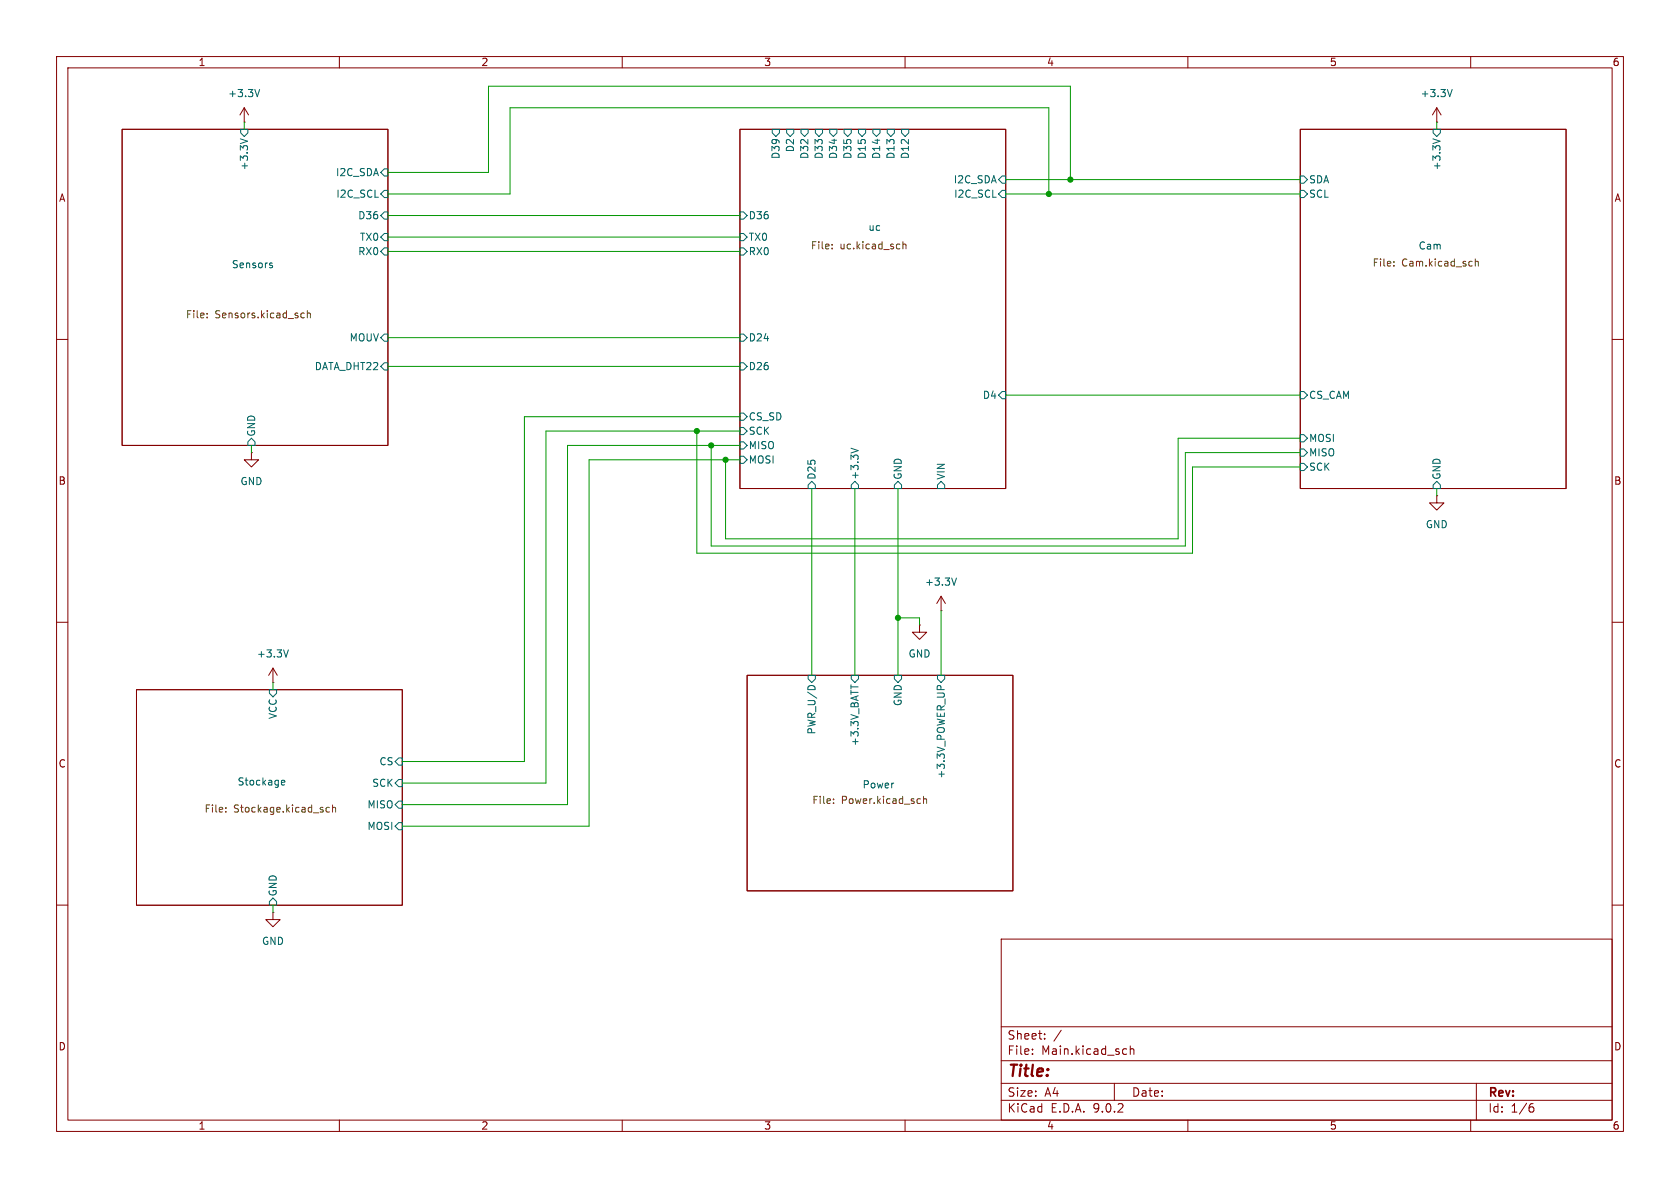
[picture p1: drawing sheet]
<svg xmlns="http://www.w3.org/2000/svg" width="297mm" height="210mm" viewBox="0 0 297 210" stroke-linecap="round" stroke-linejoin="round" font-family="sans-serif">
<g fill="none" stroke="#840000" stroke-width=".18">
<path d="M10 10h277v190h-277zM12 12h273v186h-273zM43.2 19.1l-.8 1.2M43.2 19.1l.7 1.2M43.2 19.1v2.5M60 10v2M110 10v2M160 10v2M210 10v2M254 19.1l-.8 1.2M254 19.1l.8 1.2M254 19.1v2.5"/>
<path d="M260 10v2M21.6 22.9h47v55.8h-47zM43.2 21.6h.1M130.8 22.9h47v63.5h-47zM229.9 22.9h47v63.5h-47zM254 21.6h.1M10 60h2M285 60h2M44.4 80v1.3h1.3l-1.3 1.3-1.2-1.3h1.2M44.4 80h.1M254 87.6v1.3h1.3l-1.3 1.3-1.3-1.3h1.3M254 87.6h.1"/>
<path d="M10 110h2M48.3 118.1l-.8 1.3M48.3 118.1l.7 1.3M48.3 118.1v2.6M132.1 119.4h47v38.1h-47zM162.6 110.5v1.3h1.2l-1.2 1.2-1.3-1.2h1.3M162.6 110.5h.1M166.4 108h.1M166.4 105.4l-.8 1.3M166.4 105.4l.7 1.3M166.4 105.4v2.6M285 110h2"/>
<path d="M24.1 121.9h47v38.1h-47zM48.3 120.7h.1M10 160h2M48.3 161.3v1.3h1.2l-1.2 1.2-1.3-1.2h1.3M48.3 161.3h.1M177 166h108v32h-108zM285 160h2M60 198v2M110 198v2M160 198v2M177 194.5h108M177 191.5h108"/>
<path d="M177 187.5h108M177 181.5h108M182.5 186.3v.1M182.5 185.5v.1M184.7 183.6v.1M184.7 182.8v.1M187.6 182.1l-1.3 2M197 191.5v3M199 185.4l.2 .1M199.2 186.3l-.2 .1M199.8 184.9v1.5M199.8 185.5l.2-.1 .4 .1 .1 .9"/>
<path d="M210 198v2M260 198v2M261 191.5v6.5M270.6 195.7h.4l.2 .3-.1 .5-.5 .1M271 195.1l-.4 .1"/>
</g>
<g fill="none" stroke="#006464" stroke-width=".18">
<path d="M45.9 15.8l-.4 1.3M256.7 15.8l-.4 1.3M42.5 24.5l1.3 .5M42.5 22.9h1.3v.6l-.6 .6-.7-.6zM67.3 30.5l.6-.7h.7v1.3h-.7zM67.3 38.1l.6-.6h.7v1.2h-.7zM67.9 33.7h.7v1.2h-.7l-.6-.6zM130.8 37.5h.6l.7 .6-.7 .6h-.6zM136.5 22.9h1.3v.6l-.6 .6-.7-.6zM139.1 22.9h1.2v.6l-.6 .6-.6-.6zM141.6 22.9h1.3v.6l-.7 .6-.6-.6zM144.1 22.9h1.3v.6l-.6 .6-.7-.6z"/>
<path d="M146.7 22.9h1.3v.6l-.7 .6-.6-.6zM149.2 22.9h1.3v.6l-.6 .6-.7-.6zM151.8 22.9h1.2v.6l-.6 .6-.6-.6zM154.3 22.9h1.3v.6l-.7 .6-.6-.6zM156.8 22.9h1.3v.6l-.6 .6-.7-.6zM159.4 22.9h1.3v.6l-.7 .6-.6-.6zM177.2 31.1h.6v1.3h-.6l-.7-.6zM177.2 33.7h.6v1.2h-.6l-.7-.6zM229.9 33.7h.6l.6 .6-.6 .6h-.6zM229.9 31.1h.6l.6 .7-.6 .6h-.6zM253.3 24.5l1.3 .5M253.4 22.9h1.2v.6l-.6 .6-.6-.6z"/>
<path d="M47.8 46.9l.3 .1 .1 .2-.2 .1h-.2M47.8 46.5h.3M67.3 41.9l.6-.6h.7v1.2h-.7zM67.3 44.5l.6-.7h.7v1.3h-.7zM67.3 59.7l.6-.6h.7v1.2h-.7zM130.8 59.1h.6l.7 .6-.7 .6h-.6zM130.8 43.8h.6l.7 .7-.7 .6h-.6zM130.8 41.3h.6l.7 .6-.7 .6h-.6zM44.4 77.5l.7 .6v.6h-1.3v-.6zM67.3 64.8l.6-.7h.7v1.3h-.7zM130.8 64.1h.6l.7 .7-.7 .6h-.6zM130.8 75.6h.6l.7 .6-.7 .6h-.6z"/>
<path d="M130.8 78.1h.6l.7 .6-.7 .7h-.6zM130.8 73h.6l.7 .7-.7 .6h-.6zM150.4 79.2l1.3 .5M177.2 69.2h.6v1.3h-.6l-.7-.6zM229.9 79.4h.6l.6 .6-.6 .6h-.6zM229.9 69.2h.6l.6 .7-.6 .6h-.6zM229.9 76.8h.6l.6 .7-.6 .6h-.6zM130.8 80.6h.6l.7 .7-.7 .6h-.6zM142.9 85.7l.6-.6 .6 .6v.7h-1.2zM151.1 85.1l.7 .6v.7h-1.3v-.7zM158.7 85.1l.7 .6v.7h-1.3v-.7zM166.4 85.1l.6 .6v.7h-1.3v-.7z"/>
<path d="M229.9 81.9h.6l.6 .7-.6 .6h-.6zM253.4 85.7l.6-.6 .6 .6v.7h-1.2zM51 114.9l-.4 1.2M142.9 119.4h1.2v.6l-.6 .7-.6-.7zM150.5 119.4h1.3v.6l-.7 .7-.6-.7zM158.1 119.4h1.3v.6l-.7 .7-.6-.7zM165.7 119.4h1.3v.6l-.6 .7-.7-.7zM169.1 102.2l-.4 1.2M47.6 121.9h1.3v.7l-.6 .6-.7-.6zM49.8 138.7h.5M49.8 138l.4-.1 .2 .3-.6 .2M70.5 134h.6v1.3h-.6l-.7-.7z"/>
<path d="M70.5 137.8h.6v1.3h-.6l-.7-.7zM143 121.3l.4-.1 .5 .1M150.4 121.1v.7M165.7 121.4l.2-.2h.3l.1 .2M48.3 158.8l.6 .6v.6h-1.3v-.6zM70.5 141.6h.6v1.3h-.6l-.7-.7zM70.5 145.4h.6v1.3h-.6l-.7-.6z"/>
</g>
<g fill="none" stroke="#725600" stroke-width=".18">
<path d="M36.6 56.1v.1M36.6 55.4v.1M53.3 56.1h.5M53.3 55.4h.5M54.3 55.5l.2-.2 .3 .1 .1 .8M54.3 54.9v1.3M147.1 43.9v.1M147.1 43.2v.1M159.6 42.7v1.3M159.6 43.3l.2-.2 .3 .1 .1 .8M246.4 46.9v.1M246.4 46.3v.1"/>
<path d="M260.8 45.8v1.2M260.8 46.3l.2-.1 .3 .1 .1 .7M39.9 143.4v.2M39.9 142.8v.1M58.2 142.8l-.3-.1-.3 .3 .2 .5h.4M58.8 142.8l.2-.1 .3 .1v.8M58.8 142.3v1.3M147.4 141.9v.1M147.4 141.3v.1M162.6 141.2l.1 .1M162.7 142h-.1M163.3 140.8v1.2"/>
<path d="M163.3 141.3l.1-.1 .3 .1 .1 .7"/>
</g>
<g fill="none" stroke="#009600" stroke-width=".18">
<path d="M43.2 21.6v1.3M68.6 34.3h21.6v-15.2h95.2v15.2M68.6 30.5h17.8v-15.3h102.8v16.6M68.6 38.1h62.2M177.8 34.3h52.1M177.8 31.8h52.1M254 21.6v1.3M68.6 59.7h62.2M68.6 41.9h62.2M68.6 44.5h62.2M44.4 78.7v1.3M68.6 64.8h62.2"/>
<path d="M123.2 76.2v21.6h87.6v-15.2h19.1M125.7 78.7v17.8h83.8v-16.5h20.4M130.8 76.2h-34.3v62.2h-25.4M130.8 73.7h-38.1v60.9h-21.6M130.8 78.7h-30.5v63.5h-29.2M177.8 69.9h52.1M229.9 77.5h-21.6v17.8h-80v-14M130.8 81.3h-26.7v64.8h-33M143.5 86.4v33M151.1 86.4v33M158.7 86.4v33M254 86.4v1.2"/>
<path d="M158.7 109.2h3.9v1.3M166.4 108v11.4M48.3 120.7v1.2M48.3 160v1.3"/>
</g>
<g fill="#009600" stroke="#009600" stroke-width=".18">
<circle cx="123.2" cy="76.2" r=".46"/>
<circle cx="185.4" cy="34.3" r=".46"/>
<circle cx="189.2" cy="31.8" r=".46"/>
<circle cx="125.7" cy="78.7" r=".46"/>
<circle cx="158.7" cy="109.2" r=".46"/>
<circle cx="128.3" cy="81.3" r=".46"/>
</g>
<text font-size="2.8" fill="#840000" x="178" y="190.9">Title:</text>
<g font-size="2.1" fill="#840000">
<text x="178" y="184">Sheet:</text>
<text x="178" y="186.7">File:</text>
<text x="184.1" y="186.7">Main.kicad_sch</text>
<text x="178" y="196.9">KiCad</text>
<text x="178" y="194.1">Size:</text>
<text x="184.7" y="194.1">A4</text>
<text x="185.7" y="196.9">E.D.A.</text>
<text x="193.3" y="196.9">9.0.2</text>
<text x="200" y="194.1">Date:</text>
<text x="263" y="194.3">Rev:</text>
<text x="263" y="196.9">Id:</text>
<text x="267.1" y="196.9">1/6</text>
</g>
<g font-size="1.8" fill="#840000">
<text x="35" y="11.9">1</text>
<text x="85" y="11.9">2</text>
<text x="135" y="11.9">3</text>
<text x="185" y="11.9">4</text>
<text x="235" y="11.9">5</text>
<text x="285" y="11.9">6</text>
<text x="10.3" y="35.9">A</text>
<text x="285.3" y="35.9">A</text>
<text x="10.3" y="85.9">B</text>
<text x="285.3" y="85.9">B</text>
<text x="10.3" y="135.9">C</text>
<text x="285.3" y="135.9">C</text>
<text x="10.3" y="185.9">D</text>
<text x="285.3" y="185.9">D</text>
<text x="35" y="199.9">1</text>
<text x="85" y="199.9">2</text>
<text x="135" y="199.9">3</text>
<text x="185" y="199.9">4</text>
<text x="235" y="199.9">5</text>
<text x="285" y="199.9">6</text>
</g>
<g font-size="1.8" fill="#006464">
<text x="40.2" y="17.4">+3.3V</text>
<text x="251.1" y="17.4">+3.3V</text>
<text x="138" y="28.2" transform="rotate(-90 138 28.2)">D39</text>
<text x="140.6" y="27" transform="rotate(-90 140.6 27)">D2</text>
<text x="143.1" y="28.2" transform="rotate(-90 143.1 28.2)">D32</text>
<text x="145.6" y="28.2" transform="rotate(-90 145.6 28.2)">D33</text>
<text x="148.2" y="28.2" transform="rotate(-90 148.2 28.2)">D34</text>
<text x="150.7" y="28.2" transform="rotate(-90 150.7 28.2)">D35</text>
<text x="153.3" y="28.2" transform="rotate(-90 153.3 28.2)">D15</text>
<text x="155.8" y="28.2" transform="rotate(-90 155.8 28.2)">D14</text>
<text x="158.3" y="28.2" transform="rotate(-90 158.3 28.2)">D13</text>
<text x="160.9" y="28.2" transform="rotate(-90 160.9 28.2)">D12</text>
<text x="44" y="30.2" transform="rotate(-90 44 30.2)">+3.3V</text>
<text x="59.3" y="31.3">I2C_SDA</text>
<text x="59.4" y="35.2">I2C_SCL</text>
<text x="168.5" y="32.6">I2C_SDA</text>
<text x="168.6" y="35.2">I2C_SCL</text>
<text x="231.3" y="35.2">SCL</text>
<text x="231.3" y="32.6">SDA</text>
<text x="254.9" y="30.2" transform="rotate(-90 254.9 30.2)">+3.3V</text>
<text x="63.2" y="39">D36</text>
<text x="132.3" y="39">D36</text>
<text x="153.4" y="40.9">uc</text>
<text x="40.9" y="47.5">Sensors</text>
<text x="63.2" y="45.3">RX0</text>
<text x="63.5" y="42.8">TX0</text>
<text x="132.3" y="45.3">RX0</text>
<text x="132.3" y="42.8">TX0</text>
<text x="250.7" y="44.2">Cam</text>
<text x="55.5" y="65.6">DATA_DHT22</text>
<text x="61.7" y="60.6">MOUV</text>
<text x="132.3" y="65.6">D26</text>
<text x="132.3" y="60.6">D24</text>
<text x="173.7" y="70.7">D4</text>
<text x="231.3" y="70.7">CS_CAM</text>
<text x="45.3" y="77.3" transform="rotate(-90 45.3 77.3)">GND</text>
<text x="132.3" y="77.1">SCK</text>
<text x="132.3" y="74.5">CS_SD</text>
<text x="132.3" y="82.1">MOSI</text>
<text x="132.3" y="79.6">MISO</text>
<text x="231.3" y="80.9">MISO</text>
<text x="231.3" y="83.4">SCK</text>
<text x="231.3" y="78.3">MOSI</text>
<text x="42.4" y="86">GND</text>
<text x="144.4" y="84.9" transform="rotate(-90 144.4 84.9)">D25</text>
<text x="152" y="84.9" transform="rotate(-90 152 84.9)">+3.3V</text>
<text x="159.6" y="84.9" transform="rotate(-90 159.6 84.9)">GND</text>
<text x="167.2" y="84.9" transform="rotate(-90 167.2 84.9)">VIN</text>
<text x="254.9" y="84.9" transform="rotate(-90 254.9 84.9)">GND</text>
<text x="252" y="93.6">GND</text>
<text x="163.4" y="103.7">+3.3V</text>
<text x="45.3" y="116.4">+3.3V</text>
<text x="160.5" y="116.4">GND</text>
<text x="159.6" y="124.9" transform="rotate(-90 159.6 124.9)">GND</text>
<text x="49.1" y="127.2" transform="rotate(-90 49.1 127.2)">VCC</text>
<text x="144.4" y="129.9" transform="rotate(-90 144.4 129.9)">PWR_U/D</text>
<text x="152" y="132" transform="rotate(-90 152 132)">+3.3V_BATT</text>
<text x="67" y="135.5">CS</text>
<text x="167.2" y="137.7" transform="rotate(-90 167.2 137.7)">+3.3V_POWER_UP</text>
<text x="41.9" y="138.9">Stockage</text>
<text x="64.9" y="143.1">MISO</text>
<text x="65.7" y="139.3">SCK</text>
<text x="152.4" y="139.4">Power</text>
<text x="64.9" y="146.9">MOSI</text>
<text x="49.1" y="158.6" transform="rotate(-90 49.1 158.6)">GND</text>
<text x="46.2" y="167.2">GND</text>
</g>
<g font-size="1.8" fill="#725600">
<text x="143.3" y="44.4">File:</text>
<text x="148.5" y="44.4">uc.kicad_sch</text>
<text x="242.6" y="47.4">File:</text>
<text x="247.8" y="47.4">Cam.kicad_sch</text>
<text x="32.8" y="56.6">File:</text>
<text x="38" y="56.6">Sensors.kicad_sch</text>
<text x="36.1" y="144">File:</text>
<text x="41.3" y="144">Stockage.kicad_sch</text>
<text x="143.5" y="142.4">File:</text>
<text x="148.7" y="142.4">Power.kicad_sch</text>
</g>
</svg>
